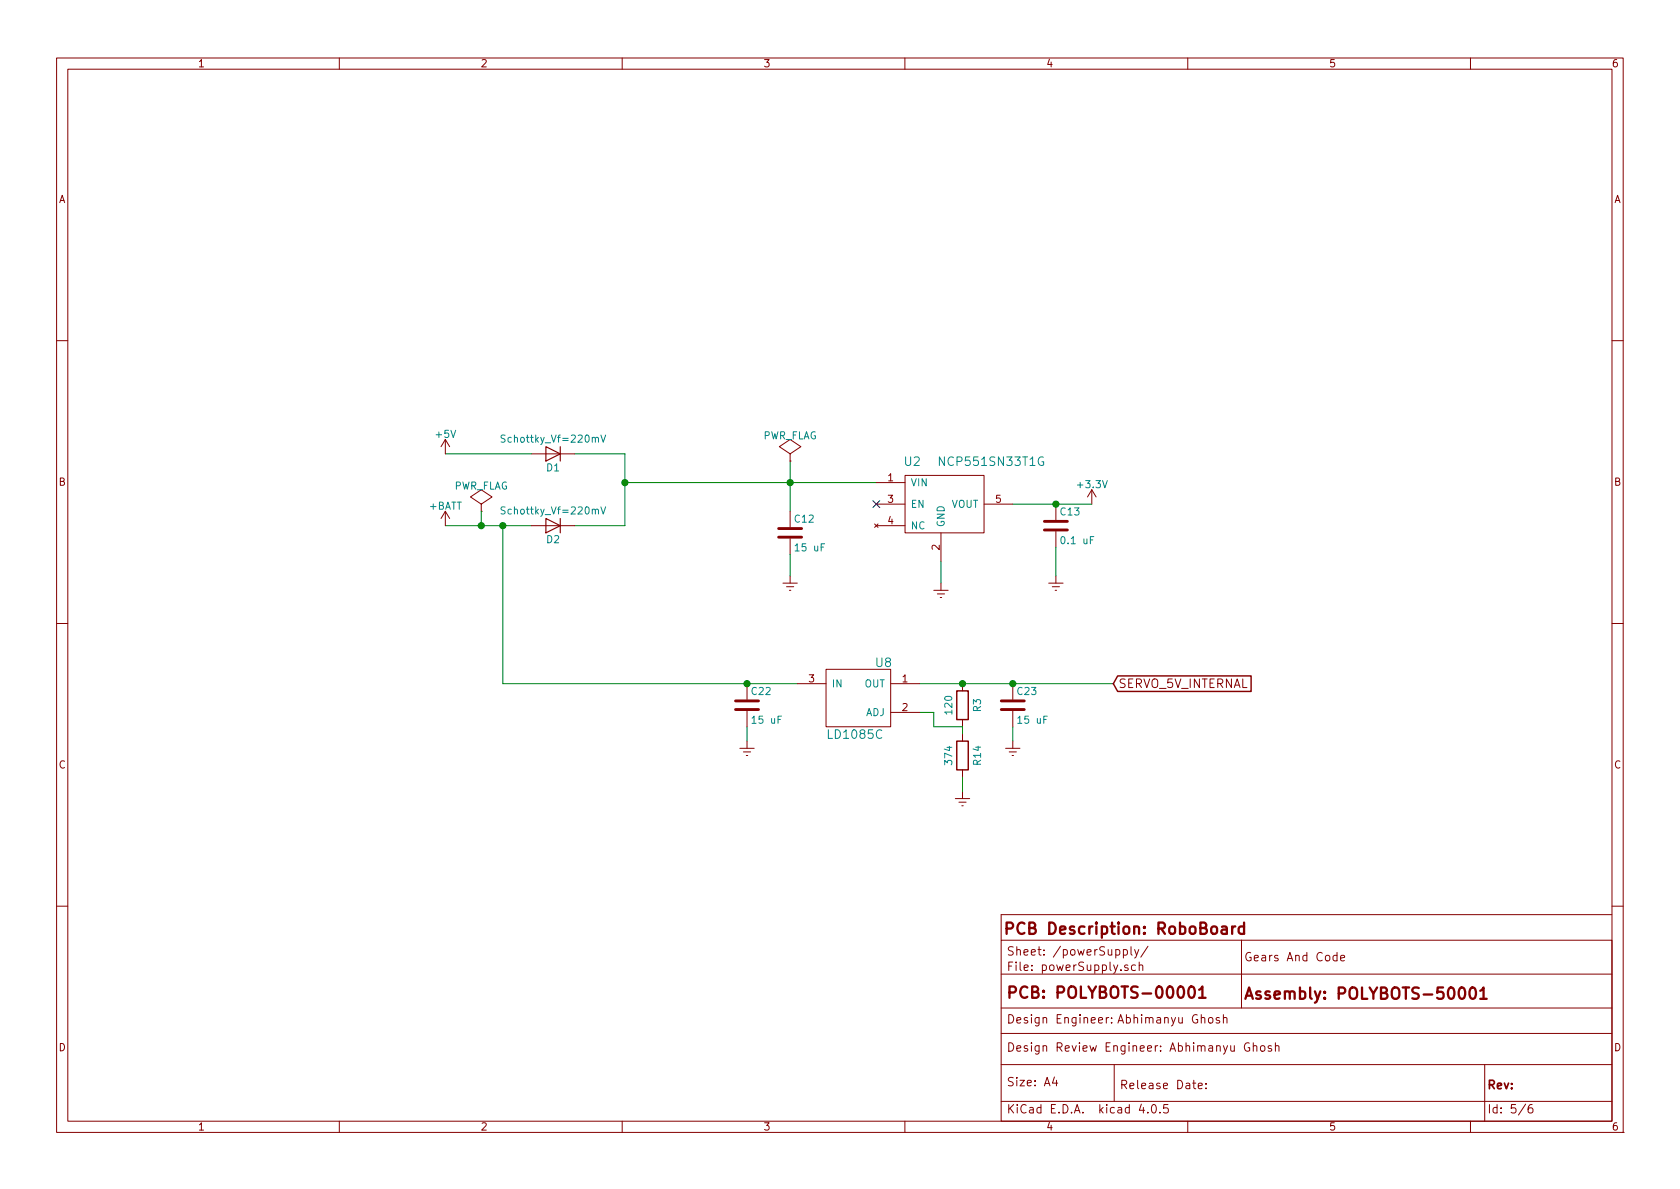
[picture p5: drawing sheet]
EESchema Schematic File Version 2
LIBS:arduino++-rescue
LIBS:power
LIBS:device
LIBS:transistors
LIBS:conn
LIBS:linear
LIBS:regul
LIBS:74xx
LIBS:cmos4000
LIBS:adc-dac
LIBS:memory
LIBS:xilinx
LIBS:microcontrollers
LIBS:dsp
LIBS:microchip
LIBS:analog_switches
LIBS:motorola
LIBS:texas
LIBS:intel
LIBS:audio
LIBS:interface
LIBS:digital-audio
LIBS:philips
LIBS:display
LIBS:cypress
LIBS:siliconi
LIBS:opto
LIBS:atmel
LIBS:contrib
LIBS:valves
LIBS:ftdi
LIBS:sensors
LIBS:PowerManagement
LIBS:MEMS
LIBS:mux_demux
LIBS:mechanical
LIBS:arduino++-cache
EELAYER 25 0
EELAYER END
$Descr A4 11693 8268
encoding utf-8
Sheet 5 6
Title "RoboBoard"
Date ""
Rev ""
Comp ""
Comment1 "POLYBOTS-00001"
Comment2 "POLYBOTS-50001"
Comment3 "Abhimanyu Ghosh"
Comment4 "Abhimanyu Ghosh"
$EndDescr
$Comp
L D D1
U 1 1
P 3850 3150
F 0 "D1" H 3850 3250 50  0000 C CNN
F 1 "Schottky_Vf=220mV" H 3850 3050 50  0000 C CNN
F 2 "PowerPackages:SOD-882" H 3850 3150 50  0001 C CNN
F 3 "" H 3850 3150 50  0000 C CNN
F 4 "CFSH05-20L TR" H 3850 3150 60  0001 C CNN "manf#"
	1    3850 3150
	-1   0    0    1   
$EndComp
Wire Wire Line
	3100 3150 3700 3150
Wire Wire Line
	3100 3650 3700 3650
Wire Wire Line
	4000 3150 4350 3150
Wire Wire Line
	4350 3150 4350 3650
Wire Wire Line
	4350 3650 4000 3650
$Comp
L +5V #PWR054
U 1 1
P 3100 3150
F 0 "#PWR054" H 3100 3000 50  0001 C CNN
F 1 "+5V" H 3100 3290 50  0000 C CNN
F 2 "" H 3100 3150 50  0000 C CNN
F 3 "" H 3100 3150 50  0000 C CNN
	1    3100 3150
	1    0    0    -1  
$EndComp
Wire Wire Line
	4350 3350 6100 3350
Connection ~ 4350 3350
$Comp
L NCP551SN33T1G U2
U 1 1
P 6600 3500
F 0 "U2" H 6350 3800 60  0000 C CNN
F 1 "NCP551SN33T1G" H 6900 3800 60  0000 C CNN
F 2 "Housings_SOT-23_SOT-143_TSOT-6:SOT-23-5" H 6600 3500 60  0001 C CNN
F 3 "" H 6600 3500 60  0001 C CNN
	1    6600 3500
	1    0    0    -1  
$EndComp
$Comp
L Earth #PWR055
U 1 1
P 6550 4050
F 0 "#PWR055" H 6550 3800 50  0001 C CNN
F 1 "Earth" H 6550 3900 50  0001 C CNN
F 2 "" H 6550 4050 50  0000 C CNN
F 3 "" H 6550 4050 50  0000 C CNN
	1    6550 4050
	1    0    0    -1  
$EndComp
Wire Wire Line
	6550 4050 6550 3900
NoConn ~ 6100 3500
$Comp
L +3.3V #PWR056
U 1 1
P 7600 3500
F 0 "#PWR056" H 7600 3350 50  0001 C CNN
F 1 "+3.3V" H 7600 3640 50  0000 C CNN
F 2 "" H 7600 3500 50  0000 C CNN
F 3 "" H 7600 3500 50  0000 C CNN
	1    7600 3500
	1    0    0    -1  
$EndComp
Wire Wire Line
	7050 3500 7600 3500
$Comp
L C C12
U 1 1
P 5500 3700
F 0 "C12" H 5525 3800 50  0000 L CNN
F 1 "15 uF" H 5525 3600 50  0000 L CNN
F 2 "Capacitors_SMD:C_0805_HandSoldering" H 5538 3550 50  0001 C CNN
F 3 "" H 5500 3700 50  0000 C CNN
F 4 "C2012X5R1V156M125AC" H 5500 3700 60  0001 C CNN "manf#"
	1    5500 3700
	1    0    0    -1  
$EndComp
$Comp
L C C13
U 1 1
P 7350 3650
F 0 "C13" H 7375 3750 50  0000 L CNN
F 1 "0.1 uF" H 7375 3550 50  0000 L CNN
F 2 "Capacitors_SMD:C_0402" H 7388 3500 50  0001 C CNN
F 3 "" H 7350 3650 50  0000 C CNN
F 4 "GRM155R61E104KA87D" H 7350 3650 60  0001 C CNN "manf#"
	1    7350 3650
	1    0    0    -1  
$EndComp
Connection ~ 7350 3500
$Comp
L Earth #PWR057
U 1 1
P 5500 4000
F 0 "#PWR057" H 5500 3750 50  0001 C CNN
F 1 "Earth" H 5500 3850 50  0001 C CNN
F 2 "" H 5500 4000 50  0000 C CNN
F 3 "" H 5500 4000 50  0000 C CNN
	1    5500 4000
	1    0    0    -1  
$EndComp
$Comp
L Earth #PWR058
U 1 1
P 7350 4000
F 0 "#PWR058" H 7350 3750 50  0001 C CNN
F 1 "Earth" H 7350 3850 50  0001 C CNN
F 2 "" H 7350 4000 50  0000 C CNN
F 3 "" H 7350 4000 50  0000 C CNN
	1    7350 4000
	1    0    0    -1  
$EndComp
Wire Wire Line
	5500 4000 5500 3850
Wire Wire Line
	5500 3200 5500 3550
Connection ~ 5500 3350
Wire Wire Line
	7350 4000 7350 3800
$Comp
L PWR_FLAG #FLG059
U 1 1
P 5500 3200
F 0 "#FLG059" H 5500 3295 50  0001 C CNN
F 1 "PWR_FLAG" H 5500 3380 50  0000 C CNN
F 2 "" H 5500 3200 50  0000 C CNN
F 3 "" H 5500 3200 50  0000 C CNN
	1    5500 3200
	1    0    0    -1  
$EndComp
$Comp
L +BATT #PWR060
U 1 1
P 3100 3650
F 0 "#PWR060" H 3100 3500 50  0001 C CNN
F 1 "+BATT" H 3100 3790 50  0000 C CNN
F 2 "" H 3100 3650 50  0000 C CNN
F 3 "" H 3100 3650 50  0000 C CNN
	1    3100 3650
	1    0    0    -1  
$EndComp
$Comp
L PWR_FLAG #FLG061
U 1 1
P 3350 3550
F 0 "#FLG061" H 3350 3645 50  0001 C CNN
F 1 "PWR_FLAG" H 3350 3730 50  0000 C CNN
F 2 "" H 3350 3550 50  0000 C CNN
F 3 "" H 3350 3550 50  0000 C CNN
	1    3350 3550
	1    0    0    -1  
$EndComp
Wire Wire Line
	3350 3650 3350 3550
Connection ~ 3350 3650
Wire Wire Line
	3500 3650 3500 4750
Wire Wire Line
	3500 4750 5550 4750
Connection ~ 3500 3650
$Comp
L C C22
U 1 1
P 5200 4900
F 0 "C22" H 5225 5000 50  0000 L CNN
F 1 "15 uF" H 5225 4800 50  0000 L CNN
F 2 "Capacitors_SMD:C_0805_HandSoldering" H 5238 4750 50  0001 C CNN
F 3 "" H 5200 4900 50  0000 C CNN
F 4 "C2012X5R1V156M125AC" H 5200 4900 60  0001 C CNN "manf#"
	1    5200 4900
	1    0    0    -1  
$EndComp
$Comp
L C C23
U 1 1
P 7050 4900
F 0 "C23" H 7075 5000 50  0000 L CNN
F 1 "15 uF" H 7075 4800 50  0000 L CNN
F 2 "Capacitors_SMD:C_0805_HandSoldering" H 7088 4750 50  0001 C CNN
F 3 "" H 7050 4900 50  0000 C CNN
F 4 "C2012X5R1V156M125AC" H 7050 4900 60  0001 C CNN "manf#"
	1    7050 4900
	1    0    0    -1  
$EndComp
Wire Wire Line
	6400 4750 7750 4750
Connection ~ 5200 4750
$Comp
L Earth #PWR062
U 1 1
P 5200 5150
F 0 "#PWR062" H 5200 4900 50  0001 C CNN
F 1 "Earth" H 5200 5000 50  0001 C CNN
F 2 "" H 5200 5150 50  0000 C CNN
F 3 "" H 5200 5150 50  0000 C CNN
	1    5200 5150
	1    0    0    -1  
$EndComp
$Comp
L Earth #PWR063
U 1 1
P 7050 5150
F 0 "#PWR063" H 7050 4900 50  0001 C CNN
F 1 "Earth" H 7050 5000 50  0001 C CNN
F 2 "" H 7050 5150 50  0000 C CNN
F 3 "" H 7050 5150 50  0000 C CNN
	1    7050 5150
	1    0    0    -1  
$EndComp
Wire Wire Line
	5200 5150 5200 5050
Wire Wire Line
	7050 5150 7050 5050
Connection ~ 7050 4750
$Comp
L R R3
U 1 1
P 6700 4900
F 0 "R3" V 6800 4900 50  0000 C CNN
F 1 "120" V 6600 4900 50  0000 C CNN
F 2 "Resistors_SMD:R_0603" H 6630 4900 50  0001 C CNN
F 3 "" H 6700 4900 50  0000 C CNN
F 4 "RC0603FR-07120RL" V 6700 4900 60  0001 C CNN "manf#"
	1    6700 4900
	1    0    0    -1  
$EndComp
$Comp
L R R14
U 1 1
P 6700 5250
F 0 "R14" V 6800 5250 50  0000 C CNN
F 1 "374" V 6600 5250 50  0000 C CNN
F 2 "Resistors_SMD:R_0603" H 6630 5250 50  0001 C CNN
F 3 "" H 6700 5250 50  0000 C CNN
F 4 "RC0603FR-07374RL" V 6700 5250 60  0001 C CNN "manf#"
	1    6700 5250
	1    0    0    -1  
$EndComp
Wire Wire Line
	6400 4950 6500 4950
Wire Wire Line
	6500 4950 6500 5050
Wire Wire Line
	6500 5050 6700 5050
Wire Wire Line
	6700 5050 6700 5100
Connection ~ 6700 4750
$Comp
L Earth #PWR064
U 1 1
P 6700 5500
F 0 "#PWR064" H 6700 5250 50  0001 C CNN
F 1 "Earth" H 6700 5350 50  0001 C CNN
F 2 "" H 6700 5500 50  0000 C CNN
F 3 "" H 6700 5500 50  0000 C CNN
	1    6700 5500
	1    0    0    -1  
$EndComp
Wire Wire Line
	6700 5500 6700 5400
Text GLabel 7750 4750 2    60   Input ~ 0
SERVO_5V_INTERNAL
$Comp
L LD1085C U8
U 1 1
P 5950 4850
F 0 "U8" H 6150 5100 60  0000 C CNN
F 1 "LD1085C" H 5950 4600 60  0000 C CNN
F 2 "PowerPackages:DPAK" H 6050 5000 60  0001 C CNN
F 3 "" H 5950 4850 60  0001 C CNN
F 4 "LD1085CDT-R" H 6250 5200 60  0001 C CNN "manf#"
	1    5950 4850
	1    0    0    -1  
$EndComp
$Comp
L D D2
U 1 1
P 3850 3650
F 0 "D2" H 3850 3750 50  0000 C CNN
F 1 "Schottky_Vf=220mV" H 3850 3550 50  0000 C CNN
F 2 "PowerPackages:SOD-882" H 3850 3650 50  0001 C CNN
F 3 "" H 3850 3650 50  0000 C CNN
F 4 "CFSH05-20L TR" H 3850 3650 60  0001 C CNN "manf#"
	1    3850 3650
	-1   0    0    1   
$EndComp
$EndSCHEMATC
